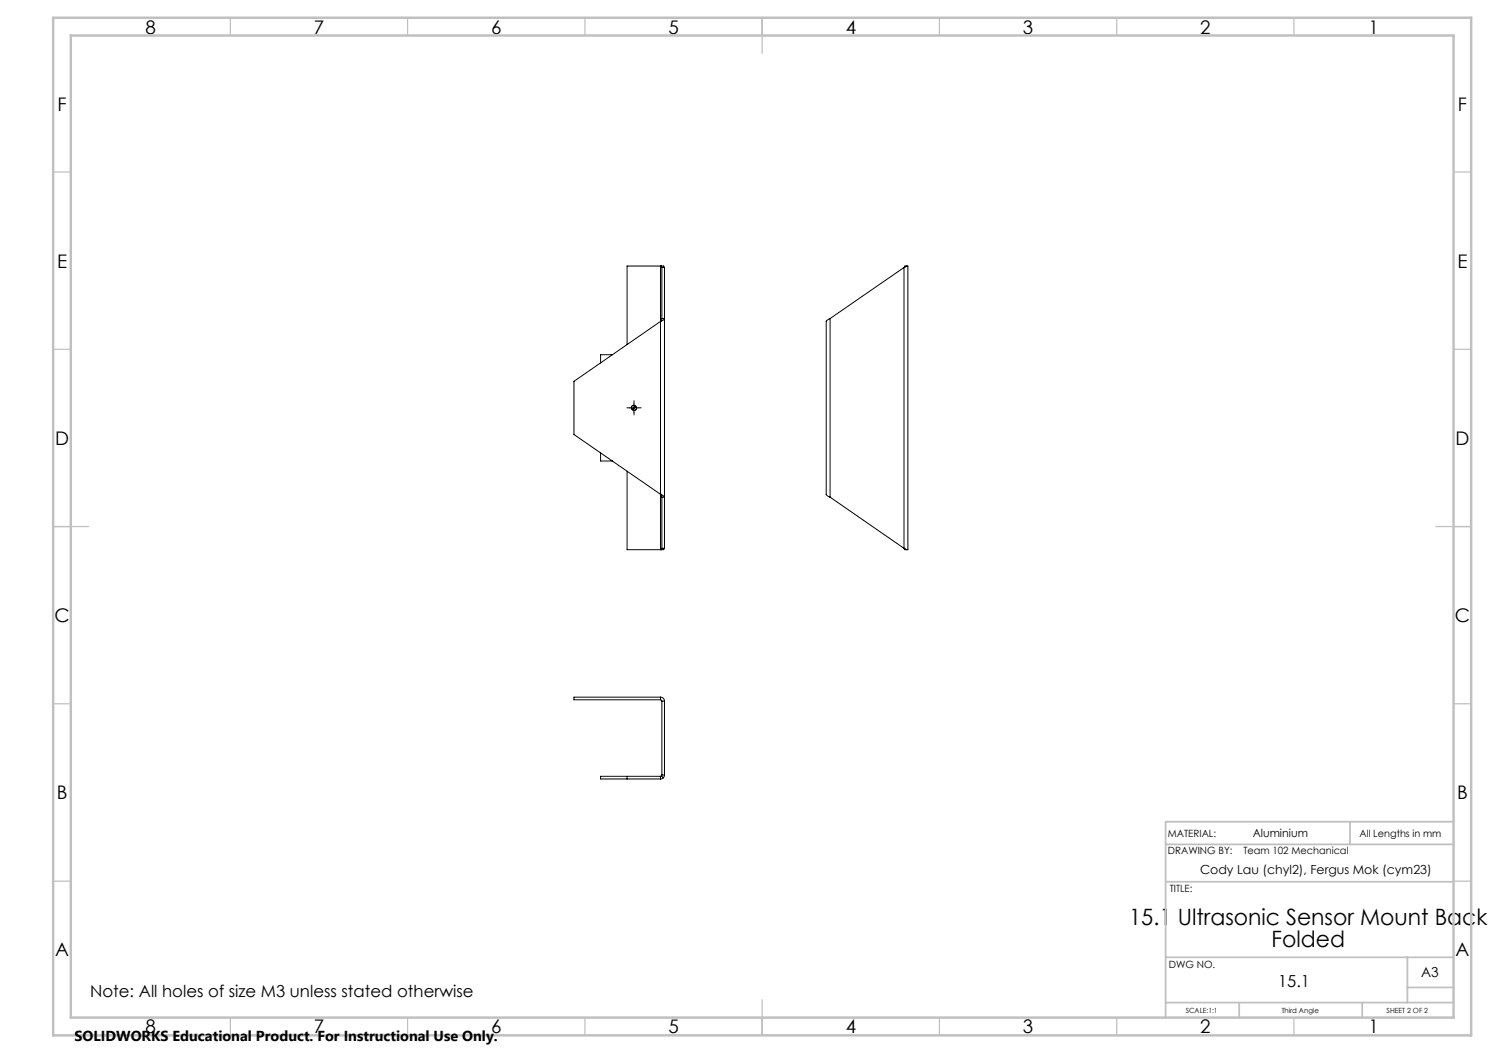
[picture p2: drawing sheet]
<svg xmlns="http://www.w3.org/2000/svg" width="420mm" height="297mm" viewBox="0 0 420 297" stroke-linecap="round" stroke-linejoin="round" font-family="sans-serif">
<g fill="none" stroke="#000" stroke-width=".28">
<path d="M186.3 75h.3M186.3 75v80M186.3 75h-9.4v22.2M186.6 75h.5l.3 .5M186.6 75l.1 .5M186.7 75.5v14.3M186.7 75.5h.7M187.4 75.5v79.2M255 75.5h.1M255 75.5v79.2M255 75.5l-20.9 14.3M255.8 75l-.8 .5"/>
<path d="M255.8 75h.3v80h-.3M255.8 75h-.6l-.2 .5M186.3 90.7h.1M186.3 90.7l-24.4 16.9v15l24.4 16.8M186.7 89.8h.7l-.3 .5-.8 .4M186.7 89.8l-.4 .9M234.1 89.8l-1.1 .9v48.7l.4 .4 .7 .4M234.1 89.8v50.4M172.8 100h-3.4v2.4M177.6 115h2.5M178.8 114.3l-.6 .3-.1 .4M178.8 113.8v2.5"/>
<path d="M179.6 115l-.2 .5-.6 .3M169.4 127.7v2.3h3.4M176.9 132.9v22.1h9.4M186.3 139.4h.1M186.3 139.4l1.1 .8h-.7M186.3 139.4l.4 .8M186.3 155h.3M186.7 154.7l-.1 .3M186.7 140.2v14.5M186.7 154.7h.7M187.4 154.7l-.3 .3h-.5M234.1 140.2l20.9 14.5"/>
<path d="M255 154.7h.1M255 154.7l.8 .3M255 154.7l.2 .3h.6M186.3 196.6a1.09 1.09 0 0 1 1.1 1.2M186.3 197.4l.4 .4M186.3 196.6h-24.4v.8h24.4M186.3 196.6v.8M186.7 197.8v20.8M186.7 197.8h.7M187.4 197.8v20.8M176.9 219v.7M186.3 219v.7"/>
<path d="M186.3 219h-16.9v.7h16.9M186.6 218.9l-.3 .1M186.6 218.9l.5 .5M186.7 218.6l-.1 .3M186.7 218.6h.7M187.1 219.4l-.8 .3M187.4 218.6l-.3 .8"/>
<circle cx="178.8" cy="115" r=".74"/>
</g>
<path d="M177.6 115h-.8M178.8 113.8v-.8M178.8 116.3v.7M180.1 115h.7" fill="none" stroke="#000" stroke-width=".28" stroke-dasharray="15.2 1.3 1.3 1.3"/>
<g fill="none" stroke="#c0c0c0" stroke-width=".35">
<path d="M65 5v5M115 5v5M165 5v5M215 5v10M265 5v5M315 5v5M365 5v5M15 48.5h5M410 48.5h5M15 98.5h5M410 98.5h5M15 148.5h10"/>
<path d="M405 148.5h10M15 198.5h5M410 198.5h5M15 248.5h5M410 248.5h5M65 287v5M115 287v5M165 287v5M215 282v10M265 287v5M315 287v5M365 287v5"/>
</g>
<path d="M328.8 238.2h81.2M380.8 231.8v6.4M410 231.8h-81.2v55.2M328.8 248.7h81.2M328.8 270h81.2M397 270v12.8M397 278.5h13M328.8 282.8h81.2M349.5 282.8v4.2M384.2 282.8v4.2" fill="none" stroke="#c0c0c0" stroke-width=".5"/>
<path d="M15 5h400v287h-400zM20 10h390v277h-390z" fill="none" stroke="#c0c0c0" stroke-width=".7"/>
<path d="M178.1 115l.1 .5 .6 .3v-.8zM178.8 114.3v.7h.8l-.3-.5z" fill="#000"/>
<g font-size="6.3">
<text x="318.5" y="260.9">15.1 Ultrasonic Sensor Mount Back</text>
<text x="358.6" y="267.2">Folded</text>
</g>
<g font-size="5.3">
<text x="41" y="9.5">8</text>
<text x="88.5" y="9.5">7</text>
<text x="138.5" y="9.5">6</text>
<text x="188.5" y="9.5">5</text>
<text x="238.5" y="9.5">4</text>
<text x="288.5" y="9.5">3</text>
<text x="338.5" y="9.5">2</text>
<text x="386" y="9.5">1</text>
<text x="16.2" y="31.3">F</text>
<text x="411.2" y="31.3">F</text>
<text x="16.1" y="75.5">E</text>
<text x="411.1" y="75.5">E</text>
<text x="15.5" y="125.5">D</text>
<text x="410.5" y="125.5">D</text>
<text x="15.4" y="175.5">C</text>
<text x="410.4" y="175.5">C</text>
<text x="16" y="225.5">B</text>
<text x="411" y="225.5">B</text>
<text x="15.5" y="269.8">A</text>
<text x="410.5" y="269.8">A</text>
<text x="41" y="291.5">8</text>
<text x="88.5" y="291.5">7</text>
<text x="138.5" y="291.5">6</text>
<text x="188.5" y="291.5">5</text>
<text x="238.5" y="291.5">4</text>
<text x="288.5" y="291.5">3</text>
<text x="338.5" y="291.5">2</text>
<text x="386" y="291.5">1</text>
</g>
<g font-size="4.7">
<text x="25.4" y="281.2">Note: All holes of size M3 unless stated otherwise</text>
<text x="360.5" y="278.4">15.1</text>
</g>
<text font-size="4.1" x="21" y="293.7">SOLIDWORKS Educational Product. For Instructional Use Only.</text>
<text font-size="3.9" x="400.9" y="275.5">A3</text>
<text font-size="3.5" x="338.5" y="246.5">Cody Lau (chyl2), Fergus Mok (cym23)</text>
<text font-size="3.2" x="353.4" y="236.2">Aluminium</text>
<g font-size="2.8">
<text x="329.4" y="236.2">MATERIAL:</text>
<text x="383.5" y="236.2">All Lengths in mm</text>
<text x="329.4" y="241">DRAWING BY:</text>
<text x="350.7" y="241">Team 102 Mechanical</text>
<text x="329.9" y="251.7">TITLE:</text>
<text x="329.7" y="272.9">DWG NO.</text>
</g>
<g font-size="2">
<text x="334.5" y="285.6">SCALE:1:1</text>
<text x="361.5" y="285.6">Third Angle</text>
<text x="391.1" y="285.6">SHEET 2 OF 2</text>
</g>
</svg>
